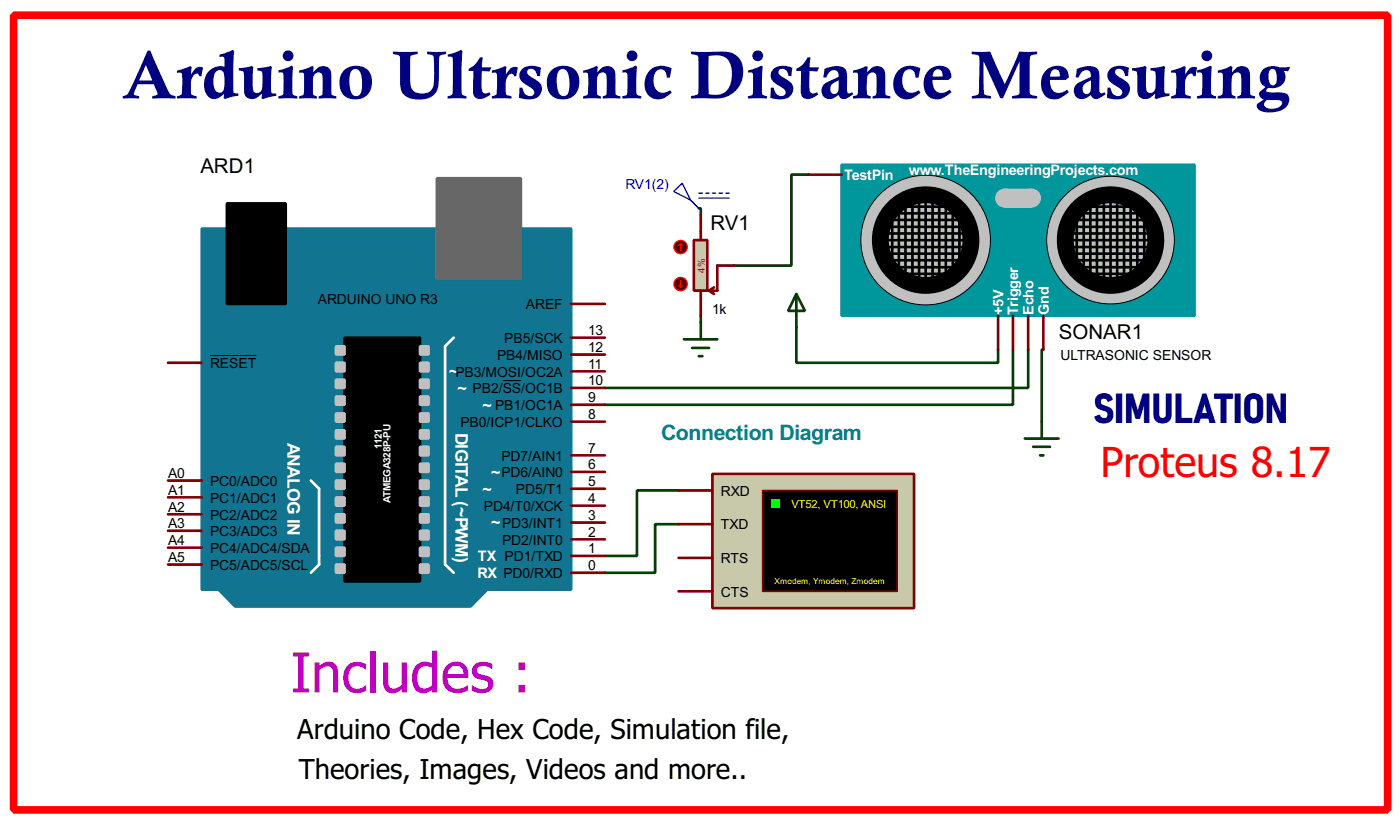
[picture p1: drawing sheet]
<svg xmlns="http://www.w3.org/2000/svg" width="212mm" height="124mm" viewBox="0 0 212 124" stroke-linecap="round" stroke-linejoin="round" font-family="sans-serif">
<path d="M105.7 31.5h.3v1M122.2 26.4h-2.5v13.8h-8.7M106 47.8v1M120.4 49.6v5.3h30.5v-2M153.2 52.9v8.3h-61.7M155.5 52.9v5.8h-64M157.8 52.9h-.3v10.9M102.6 74.2h-6.3v9.9h-4.8M102.6 79.3h-3.5v7.3h-7.6" fill="none" stroke="#004000" stroke-width=".4"/>
<path d="M127.3 24.9h53.3v22.9h-53.3z" fill="#00979c" stroke="#00979c" stroke-width=".4"/>
<g fill="#c0c0c0" stroke="#000" stroke-width=".15">
<circle cx="167.9" cy="36.3" r="9.7"/>
<circle cx="139.9" cy="36.3" r="9.8"/>
</g>
<g fill="#c0c0c0" stroke="#000" stroke-width="2.6">
<circle cx="167.9" cy="36.3" r="6.9"/>
<circle cx="139.9" cy="36.3" r="6.9"/>
</g>
<g fill="none" stroke="#000" stroke-width=".4">
<path d="M132.9 37.4h12.9M133.4 35.3h12.7M133.4 34.3h12.4M133.4 38.4h12.2M133.6 36.3h12.2M133.9 33.3h11.7M133.9 32.3h10.9M133.9 39.4h11.4M134.9 33v6.7M135.2 31.3h8.6M135.9 31.5v9.4M136.9 31.3v10.4"/>
<path d="M138 30.5v11.7M139 30.5v11.9M140 30.5v12.5M141 30.5v12.5M142 30v12.7M143 31v11.7M144.1 32.3v9.6M145.1 33.3v6.6M161.3 34.3h12.2M161.8 36.3h12.7M161.8 35.3h12.5M161.8 37.4h12.5"/>
<path d="M162.1 33.3h11.4M162.1 32.3h10.4M162.1 38.4h11.7M162.6 39.4h11.4M162.8 33v5.9M163.6 31.3h8.1M163.9 31.5v9.4M164.9 31v10.7M165.9 30.3v11.9M166.9 30.3v12.1M167.9 30.3v12.1M168.9 30.3v12.1"/>
<path d="M170 30.5v11.7M171 31v10.7M172 32.3v8.6M173 32.8v7.1M134.1 40.4h11M134.1 41.4h10.5M163.1 40.4h9.7M163.9 41.4h7.6"/>
</g>
<g fill="#c0c0c0" stroke="#c0c0c0" stroke-width=".4">
<circle cx="151.9" cy="30" r="1.25"/>
<circle cx="155.9" cy="30" r="1.25"/>
</g>
<g fill="#c0c0c0" stroke="#c0c0c0" stroke-width=".4">
<path d="M151.9 28.7h4.1v2.6h-4.1z"/>
<path d="M63.5 52.4h1.3v1.2h-1.3z"/>
<path d="M63.5 54.9h1.3v1.3h-1.3z"/>
<path d="M63.5 57.4h1.3v1.3h-1.3z"/>
<path d="M63.5 60h1.3v1.2h-1.3z"/>
<path d="M63.5 62.5h1.3v1.3h-1.3z"/>
<path d="M63.5 65.1h1.3v1.2h-1.3z"/>
<path d="M63.5 67.6h1.3v1.3h-1.3z"/>
<path d="M63.5 70.1h1.3v1.3h-1.3z"/>
<path d="M63.5 72.7h1.3v1.2h-1.3z"/>
<path d="M63.5 75.2h1.3v1.3h-1.3z"/>
<path d="M63.5 77.8h1.3v1.2h-1.3z"/>
<path d="M63.5 80.3h1.3v1.3h-1.3z"/>
<path d="M63.5 82.8h1.3v1.3h-1.3z"/>
<path d="M63.5 85.4h1.3v1.2h-1.3z"/>
<path d="M50.8 52.4h1.3v1.2h-1.3z"/>
<path d="M50.8 54.9h1.3v1.3h-1.3z"/>
<path d="M50.8 57.4h1.3v1.3h-1.3z"/>
<path d="M50.8 60h1.3v1.2h-1.3z"/>
<path d="M50.8 62.5h1.3v1.3h-1.3z"/>
<path d="M50.8 65.1h1.3v1.2h-1.3z"/>
<path d="M50.8 67.6h1.3v1.3h-1.3z"/>
<path d="M50.8 70.1h1.3v1.3h-1.3z"/>
<path d="M50.8 72.7h1.3v1.2h-1.3z"/>
<path d="M50.8 75.2h1.3v1.3h-1.3z"/>
<path d="M50.8 77.8h1.3v1.2h-1.3z"/>
<path d="M50.8 80.3h1.3v1.3h-1.3z"/>
<path d="M50.8 82.8h1.3v1.3h-1.3z"/>
<path d="M50.8 85.4h1.3v1.2h-1.3z"/>
</g>
<g fill="none" stroke="#800000" stroke-width=".4">
<path d="M122.2 26.4h5.1M25.4 54.9h5.1M86.4 58.7h5.1M86.4 56.2h5.1M86.4 53.6h5.1M86.4 51.1h5.1M86.4 46h5.1M150.9 47.8v5.1M153.2 47.8v5.1M155.5 47.8v5.1M157.8 47.8v5.1M25.4 77.8h5.1"/>
<path d="M25.4 75.2h5.1M25.4 72.7h5.1M86.4 79h5.1M86.4 76.5h5.1M86.4 73.9h5.1M86.4 71.4h5.1M86.4 68.9h5.1M86.4 63.8h5.1M86.4 61.2h5.1M25.4 85.4h5.1M25.4 82.8h5.1M25.4 80.3h5.1"/>
<path d="M86.4 86.6h5.1M86.4 84.1h5.1M86.4 81.6h5.1"/>
</g>
<path d="M33.1 89.2h40.6l-2.5 2.5h-35.6z" fill-rule="evenodd" fill="#117491" stroke="#117491" stroke-width=".4"/>
<path d="M30.5 34.6h55.9v54.6h-55.9z" fill="#117491" stroke="#117491" stroke-width=".4"/>
<path d="M66.1 27h12.7v15.2h-12.7z" fill="#686767" stroke="#686767" stroke-width=".4"/>
<path d="M34.3 30.8h8.9v15.2h-8.9zM52.1 51.1h11.4v36.8h-11.4z" fill="#000" stroke="#000" stroke-width=".4"/>
<path d="M68.6 51.1l-1.3 1.3v33l1.3 1.2M47 72.7l1.3 1.2v11.5l-1.3 1.2" fill="none" stroke="#fff" stroke-width=".4"/>
<path d="M31.8 53.8h7M76 57.6h2.8" fill="none" stroke="#000" stroke-width=".15"/>
<path d="M107.7 71.7h30.5v20.3h-30.5z" fill="#c8c8aa" stroke="#800000" stroke-width=".4"/>
<path d="M115.3 74.2h20.4v15.2h-20.4z" fill="#000" stroke="#800000" stroke-width=".25"/>
<path d="M116.6 75.5h1.3v1.2h-1.3z" fill="#0f0"/>
<path d="M102.6 74.2h5.1M102.6 79.3h5.1M102.6 84.4h5.1M102.6 89.4h5.1" fill="none" stroke="#800000" stroke-width=".4"/>
<path d="M101.9 29l1.3-1.3 1.2 2.6zM104.4 30.3l1.3 1.2M105.7 29.2h.5M105.7 30h4.6M106.7 29.2h.5M107.7 29.2h.5M108.7 29.2h.6M109.8 29.2h.5" fill="none" stroke="#0000c0" stroke-width=".2"/>
<path d="M104.9 36.3h2.1v7.7h-2.1z" fill="#c8c8aa" stroke="#800000" stroke-width=".4"/>
<path d="M106 32.5v3.8M106 44v3.8M107.2 44l.8 .5M108 43.5l-.8 .5M111 40.2h-2.5v3.8h-1.3" fill="none" stroke="#800000" stroke-width=".4"/>
<circle cx="102.9" cy="37.4" r="1" fill="#400000" stroke="#f00" stroke-width=".2"/>
<path d="M102.9 36.9l-.3 .2M102.9 36.9l.3 .2M102.9 36.9v1" fill="none" stroke="#f00" stroke-width=".2"/>
<circle cx="102.9" cy="43" r="1" fill="#400000" stroke="#f00" stroke-width=".2"/>
<path d="M102.6 43.2l.3 .3M102.9 42.4v1.1M103.2 43.2l-.3 .3" fill="none" stroke="#f00" stroke-width=".2"/>
<path d="M103.4 51.3h5.1M104.7 52.6h2.5M105.7 53.9h.5M106 48.8v2.5M120.4 44.5l1.3 2.5h-2.5zM120.4 44.5v5.1M155 66.3h5.1M156.2 67.6h2.6M157.3 68.9h.5M157.5 63.8v2.5" fill="none" stroke="#004000" stroke-width=".4"/>
<path d="M2.1 2.3h207.7v120.2h-207.7z" fill="none" stroke="#f00" stroke-width="1.2"/>
<text font-size="11.8" fill="#000080" x="18.6" y="14.8">Arduino Ultrsonic Distance Measuring</text>
<text font-size="10.1" fill="#c000c0" x="44" y="104.7">Includes :</text>
<text font-size="7.6" fill="#f00" x="166.4" y="72.2">Proteus 8.17</text>
<text font-size="7.5" fill="#000080" x="165.3" y="63.9">SIMULATION</text>
<g font-size="5">
<text x="45" y="111.7">Arduino Code, Hex Code, Simulation file,</text>
<text x="45.2" y="117.8">Theories, Images, Videos and more..</text>
</g>
<text font-size="3.6" fill="#008080" x="100" y="66.5">Connection Diagram</text>
<g font-size="3.5">
<text x="30.3" y="26.1">ARD1</text>
<text x="107.4" y="34.7">RV1</text>
<text x="160.1" y="51.3">SONAR1</text>
</g>
<g font-size="3" fill="#fff">
<text x="68.9" y="65.4" transform="rotate(90 68.9 65.4)">DIGITAL (~PWM)</text>
<text x="43.4" y="66.9" transform="rotate(90 43.4 66.9)">ANALOG IN</text>
</g>
<g font-size="2.7" fill="#fff">
<text x="67.9" y="57.1">~</text>
<text x="69.2" y="59.6">~</text>
<text x="73" y="62.1">~</text>
<text x="73" y="74.8">~</text>
<text x="74.3" y="72.3">~</text>
<text x="74.3" y="79.9">~</text>
</g>
<g font-size="2.5" fill="#fff">
<text x="127.7" y="27.2">TestPin</text>
<text x="137.4" y="26.5">www.TheEngineeringProjects.com</text>
<text x="151.7" y="47.6" transform="rotate(-90 151.7 47.6)">+5V</text>
<text x="154" y="47.6" transform="rotate(-90 154 47.6)">Trigger</text>
<text x="156.3" y="47.5" transform="rotate(-90 156.3 47.5)">Echo</text>
<text x="158.6" y="47.6" transform="rotate(-90 158.6 47.6)">Gnd</text>
<text x="72.2" y="87.4">RX PD0/RXD</text>
<text x="72.3" y="84.9">TX PD1/TXD</text>
</g>
<text font-size="2.4" fill="#0000c0" x="94.5" y="28.5">RV1(2)</text>
<g font-size="2.4">
<text x="48.1" y="45.9">ARDUINO UNO R3</text>
<text x="79.5" y="46.8">AREF</text>
<text x="107.7" y="47.4">1k</text>
<text x="76.3" y="51.9">PB5/SCK</text>
<text x="88.9" y="53.2">12</text>
<text x="88.9" y="50.7">13</text>
<text x="31.8" y="55.7">RESET</text>
<text x="68.9" y="57">PB3/MOSI/OC2A</text>
<text x="71.5" y="59.5">PB2/SS/OC1B</text>
<text x="75.2" y="54.4">PB4/MISO</text>
<text x="88.9" y="58.3">10</text>
<text x="88.9" y="55.8">11</text>
<text x="160.4" y="54.5">ULTRASONIC SENSOR</text>
<text x="69.6" y="64.6">PB0/ICP1/CLKO</text>
<text x="74.9" y="62">PB1/OC1A</text>
<text x="88.9" y="63.4">8</text>
<text x="88.9" y="60.8">9</text>
<text x="75.8" y="69.7">PD7/AIN1</text>
<text x="88.9" y="71">6</text>
<text x="88.9" y="68.5">7</text>
<text x="25.4" y="77.4">A2</text>
<text x="25.4" y="74.8">A1</text>
<text x="25.4" y="72.3">A0</text>
<text x="31.8" y="76">PC1/ADC1</text>
<text x="31.8" y="73.5">PC0/ADC0</text>
<text x="73.2" y="77.3">PD4/T0/XCK</text>
<text x="75.8" y="72.2">PD6/AIN0</text>
<text x="78" y="74.7">PD5/T1</text>
<text x="88.9" y="76.1">4</text>
<text x="88.9" y="73.5">5</text>
<text x="109" y="75">RXD</text>
<text x="25.4" y="82.4">A4</text>
<text x="25.4" y="79.9">A3</text>
<text x="31.8" y="83.6">PC4/ADC4/SDA</text>
<text x="31.8" y="81.1">PC3/ADC3</text>
<text x="31.8" y="78.6">PC2/ADC2</text>
<text x="75.9" y="82.4">PD2/INT0</text>
<text x="75.9" y="79.8">PD3/INT1</text>
<text x="88.9" y="83.7">1</text>
<text x="88.9" y="81.2">2</text>
<text x="88.9" y="78.6">3</text>
<text x="109" y="80.1">TXD</text>
<text x="25.4" y="85">A5</text>
<text x="31.8" y="86.2">PC5/ADC5/SCL</text>
<text x="88.9" y="86.2">0</text>
<text x="109" y="85.2">RTS</text>
<text x="109" y="90.2">CTS</text>
</g>
<text font-size="1.9" fill="#ff0" x="119.7" y="76.9">VT52, VT100, ANSI</text>
<text font-size="1.7" fill="#c00000" x="106.6" y="41.2" transform="rotate(-90 106.6 41.2)">4%</text>
<g font-size="1.7" fill="#fff">
<text x="57.8" y="67.9" transform="rotate(-90 57.8 67.9)">1121</text>
<text x="59.1" y="76" transform="rotate(-90 59.1 76)">ATMEGA328P-PU</text>
</g>
<text font-size="1.4" fill="#ff0" x="117.1" y="88.4">Xmodem, Ymodem, Zmodem</text>
</svg>
